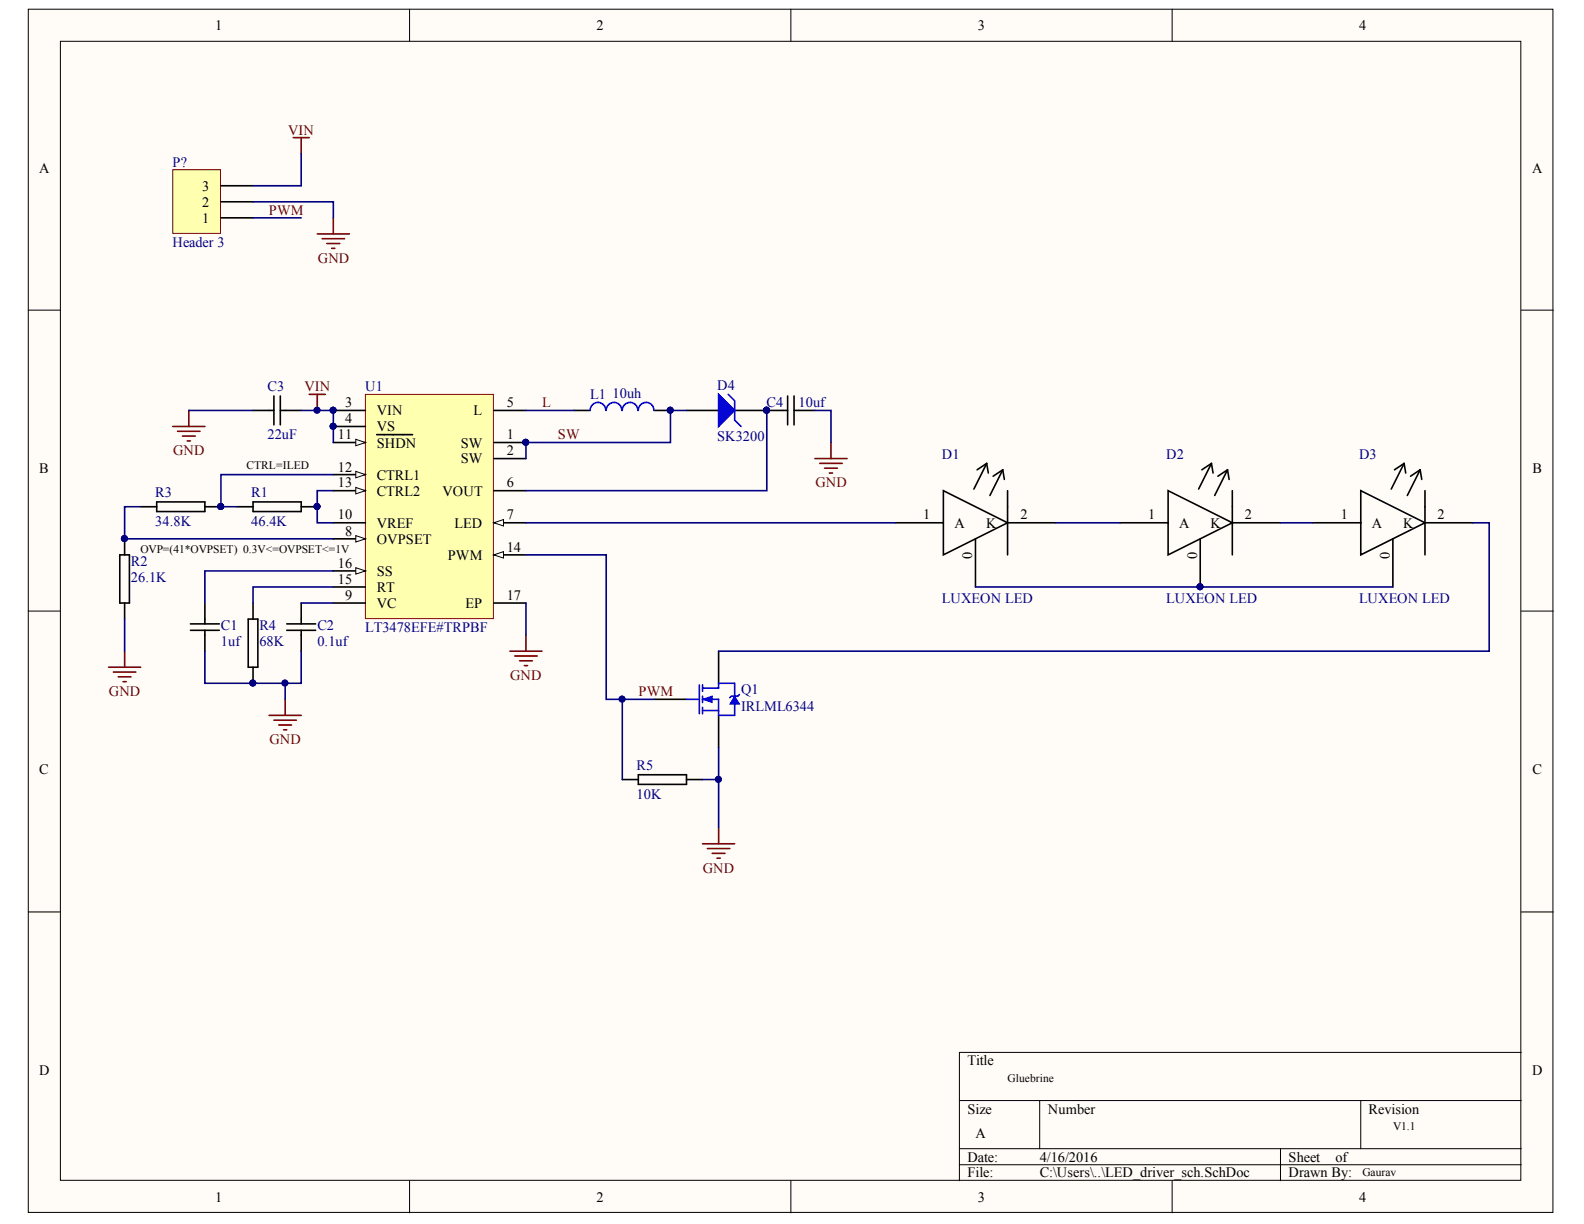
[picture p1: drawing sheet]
# Altium project LED_Driver.PrjPcb
1 sheet, 16 parts. Net scope: global (net labels, ports and power ports of the same name join across sheets).
Board file: LED_Driver_brd.PcbDoc

## Sheet LED_driver_sch.SchDoc
size A

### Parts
C1  1uf  [0805C-TBD]
C2  0.1uf  [0805C-TBD]
C3  22uF  [1210C-GENERIC]
C4  10uf  [1210C-GENERIC]
D1  LUXEON LED  [LUXEON]
D2  LUXEON LED  [LUXEON]
D3  LUXEON LED  [LUXEON]
D4  SK3200  [SK3200]
L1  10uh  [SRR1280A]
Q1  IRLML6344  [SOT-23_N]
R1  46.4K  [0805R-TBD]
R2  26.1K  [0805R-TBD]
R3  34.8K  [0805R-TBD]
R4  68K  [0805R-TBD]
R5  10K  [0603R-10K]
U1  LT3478EFE#TRPBF  [LT-FE-16-EPV-BC_N]

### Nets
GND: C1.1 C2.1 C3.2 C4.2 Q1.2(S) R2.2 R4.2 R5.2 U1.17(EP)
VIN: C3.1 U1.3(VIN) U1.4(VS) U1.11(~{SHDN})
L: L1.1 U1.5(L)
PWM: Q1.1(G) R5.1 U1.14(PWM)
SW: D4.1(A) L1.2 U1.1(SW) U1.2(SW)
NetC1_2: C1.2 U1.16(SS)
NetC2_2: C2.2 U1.9(VC)
NetC4_1: C4.1 D4.2(K) U1.6(VOUT)
NetD1_0: D1.0(TH) D2.0(TH) D3.0(TH)
NetD1_1: D1.1(A) U1.7(LED)
NetD1_2: D1.2(K) D2.1(A)
NetD2_2: D2.2(K) D3.1(A)
NetD3_2: D3.2(K) Q1.3(D)
NetR1_1: R1.1 R3.2 U1.12(CTRL1)
NetR1_2: R1.2 U1.10(VREF) U1.13(CTRL2)
NetR2_1: R2.1 R3.1 U1.8(OVPSET)
NetR4_1: R4.1 U1.15(RT)

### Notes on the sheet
- CTRL=ILED
- (near R2) OVP=(41*OVPSET)  0.3V<=OVPSET<=1V
- Gluebrine
- V1.1
- Gaurav
